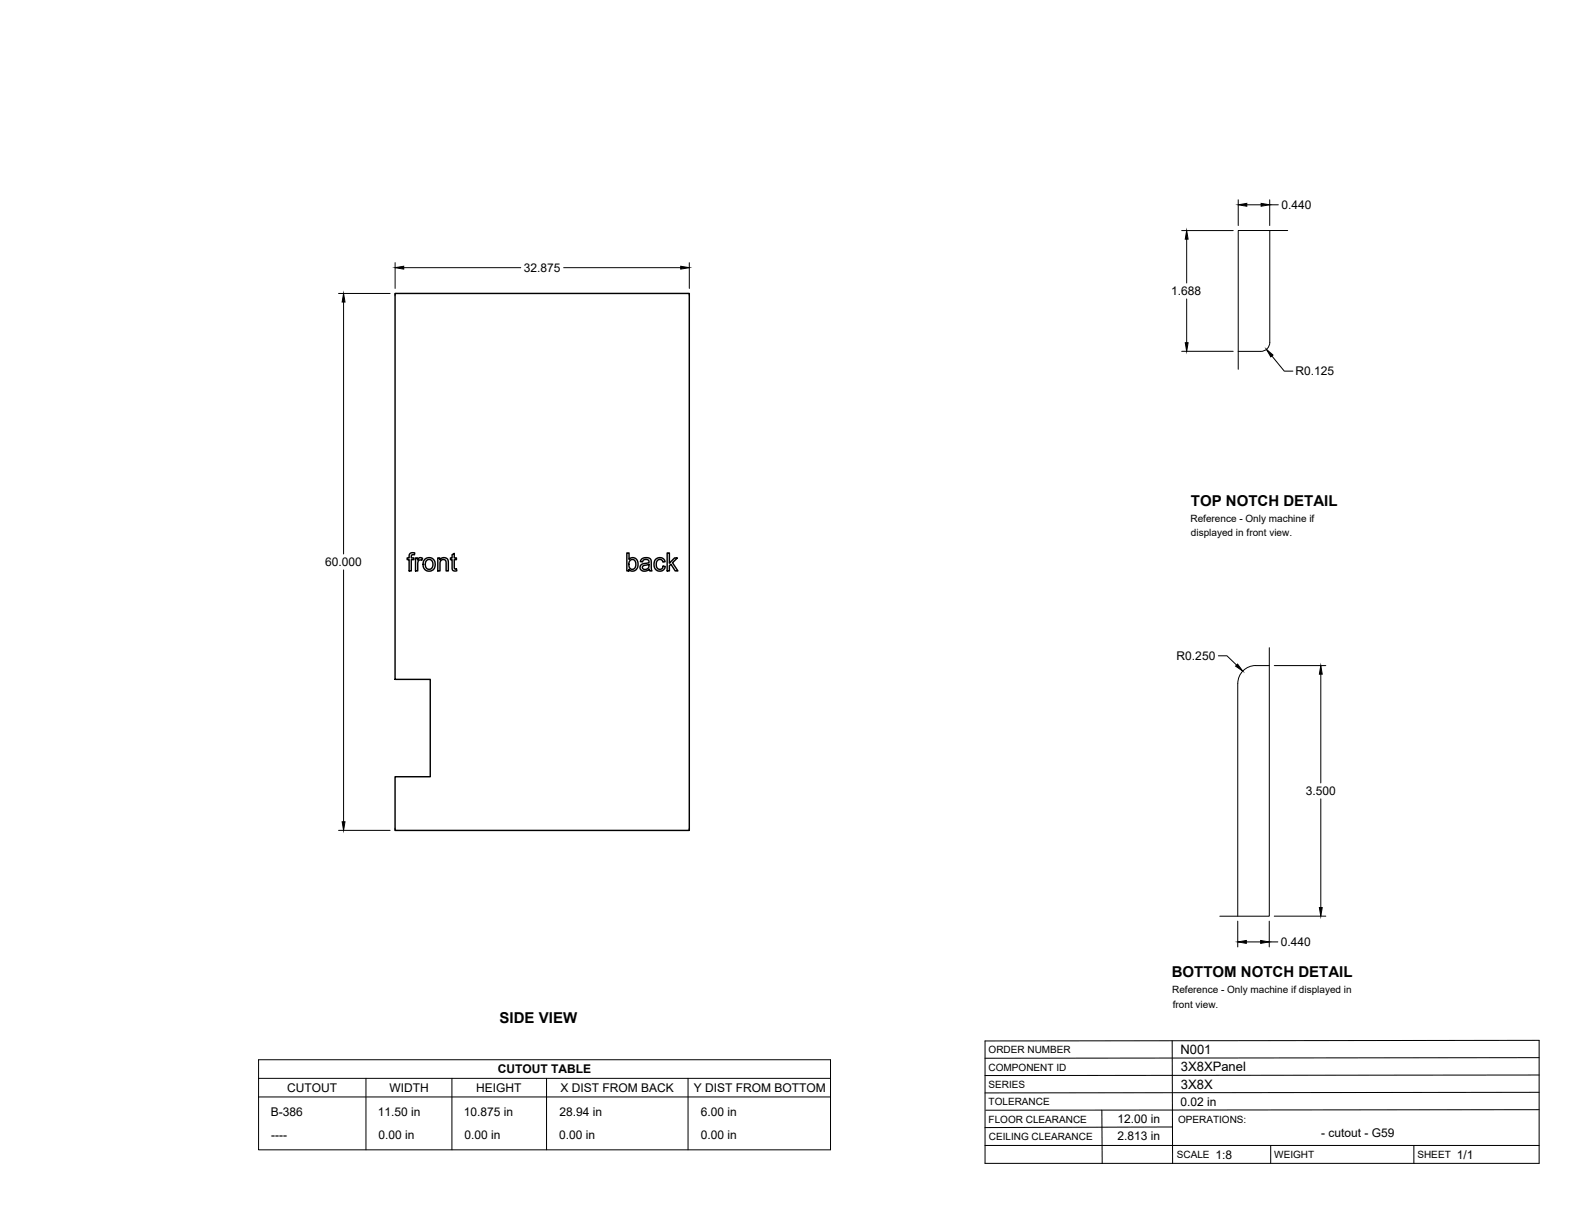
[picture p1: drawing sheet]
<svg xmlns="http://www.w3.org/2000/svg" width="559mm" height="432mm" viewBox="0 0 559 432" stroke-linecap="round" stroke-linejoin="round" font-family="sans-serif">
<!-- layer: Visible -->
<g fill="none" stroke="#000" stroke-width=".51">
<path d="M140.2 104.1h104.4v190.5h-104.4v-19h12.5v-34.6h-12.5zM145.5 196.4l.6-.3 1.1 .1-.2 .7a.73 .73 0 0 0-.7-.1 .73 .73 0 0 0-.4 .7v.5h.9v.6h-.9v4h-.7v-4h-.7v-.6h.7v-1.1zM147.4 198h.7v.6a1.12 1.12 0 0 1 1.8-.5l-.3 .7-.3-.1a1.06 1.06 0 0 0-1.1 1.5v2.4h-.8zM150.8 198.4l1-.5a2.33 2.33 0 0 1 2.6 2.9 2.33 2.33 0 0 1-3.7 1.2l-.6-1.3a2.56 2.56 0 0 1 .7-2.3zM151.3 198.9l1.2-.4 .9 .8 .2 1.4-.7 1.1-.9 .2-.9-.7-.2-1.2zM155.3 198h.7v.6a1.65 1.65 0 0 1 2-.7 1.65 1.65 0 0 1 1.1 1.8v2.9h-.8l-.2-3.7-.8-.4-.8 .3-.4 .9v2.9h-.8zM160.4 196.8l.8-.5v1.7h.7v.6h-.7v3.1l.7 .2 .2 .6-.6 .1a1.02 1.02 0 0 1-1.1-1.4v-2.6h-.6v-.6h.6zM222.4 196.2h.8v2.3a1.92 1.92 0 0 1 2.3-.3 1.92 1.92 0 0 1 .9 2.2l-.3 1.2a1.74 1.74 0 0 1-3 .4v.6h-.7zM223.5 198.9l.4-.3a1.72 1.72 0 0 1 1.7 1 1.72 1.72 0 0 1-.4 2l-.5 .4-1-.2a2.15 2.15 0 0 1-.5-2.2zM227.8 198.2l1.5-.4 1.5 .5 .5 4.3h-.8l-.2-.6a1.76 1.76 0 0 1-1.9 .7 1.76 1.76 0 0 1-1.3-1.6l.7-.9 1.6-.4a.68 .68 0 0 0 .9-.6 .68 .68 0 0 0-.9-.7 1.11 1.11 0 0 0-1.4 .9l-.8-.1zM232.6 198.5a1.95 1.95 0 0 1 1.9-.7 1.95 1.95 0 0 1 1.5 1.5l-.8 .1a1.26 1.26 0 0 0-1.6-.8 1.26 1.26 0 0 0-.8 1.7l.1 .8 .6 .7a1.16 1.16 0 0 0 1.8-.9l.7 .1-.3 .9a2.06 2.06 0 0 1-2.5 .6 2.06 2.06 0 0 1-1.2-2.2zM236.7 196.2h.8v3.6l1.8-1.8h1l-1.7 1.7 1.9 2.9h-.9l-1.6-2.4-.5 .5v1.9h-.8z"/>
<path d="M228.1 200.9l1.4-.4a.43 .43 0 0 1 .6-.2 .43 .43 0 0 1 .2 .5 1.23 1.23 0 0 1-1.1 1.2 1.23 1.23 0 0 1-1.3-.8z"/>
</g>
<!-- layer: Reference -->
<path d="M450.5 81.8v39.7a3.2 3.2 0 0 1-3.2 3.2h-8M456.9 81.8h-17.6v49.2M141 104.1h-.8v.8M243.8 104.1h.8v.8M450.3 236.2a12.8 12.8 0 0 0-7.7 .6 6.4 6.4 0 0 0-3.4 5.7l-.1 82.6M450.3 229.8v95.3h-17.5M140.2 293.8v.8h.8M244.6 293.8v.8h-.8" fill="none" stroke="#000" stroke-width=".35"/>
<!-- layer: Titleblock -->
<path d="M349.5 369.3l196.6-.2v43.7h-196.6zM415.9 369.3l.1 43.5M546.1 375.3l-196.6 .2M390.9 393.9l.2 18.9M416 399.9l-66.5 .2M546.1 393.7l-196.3 .2M546.1 387.6l-196.6 .2M546.1 381.4l-196.6 .2M349.5 406.4h196.6M450.8 406.4v6.4M501.6 406.4v6.4" fill="none" stroke="#000" stroke-width=".36"/>
<!-- layer: Custom Tables -->
<path d="M91.7 376h203v32h-203zM91.7 382.6h203M91.7 389.2h203M129.8 382.6v25.4M160.3 382.6v25.4M193.9 382.6v25.4M244.1 382.6v25.4" fill="none" stroke="#000" stroke-width=".35"/>
<!-- layer: FD_Dimensions -->
<g fill="none" stroke="#000" stroke-width=".35">
<path d="M439.3 70.9v9.1M442.4 72.7h5M450.5 70.9v9.1M450.5 72.7h3M140.2 93.2v9.1M143.2 95h41.6M200 95h41.5M244.6 93.2v9.1M419.2 81.8h18.3M421 84.9v15.5M120.1 104.1h18.3M121.9 107.2v89.4"/>
<path d="M421 106.1v15.5M419.2 124.7h18.3M451.3 126.3l4.4 5.4h3M121.9 202.2v89.4M432.3 232.7h3l3.4 3.3M452.1 236.2h18.3M468.6 239.2v38.6M120.1 294.6h18.3M468.6 283.4v38.6M439.1 326.8v9.2M442.2 334.2h5.1M450.3 326.8v9.2"/>
<path d="M450.3 334.2h3.1M452.1 325.1h18.3"/>
</g>
<g fill="#000" stroke="#000" stroke-width=".35">
<path d="M439.3 72.7l3.1-.5v1zM447.4 72.2l3.1 .5-3.1 .5zM140.2 95l3-.5v1zM241.5 94.5l3.1 .5-3.1 .5zM421 81.8l.5 3.1h-1zM121.9 104.1l.5 3.1h-1zM420.5 121.6h1l-.5 3.1zM449.3 124l2.4 2-.8 .6zM439.1 235.6l1.8 2.5-2.5-1.8zM468.6 236.2l.5 3h-1zM121.4 291.6h1l-.5 3zM439.1 334.2l3.1-.5v1z"/>
<path d="M447.3 333.7l3 .5-3 .5zM468.1 322h1l-.5 3.1z"/>
</g>
<g font-size="5.3">
<text x="422.6" y="179.5">TOP NOTCH DETAIL</text>
<text x="415.8" y="346.8">BOTTOM NOTCH DETAIL</text>
<text x="177.3" y="363.1">SIDE VIEW</text>
</g>
<g font-size="4.6">
<text x="418.8" y="373.8">N001</text>
<text x="419" y="380.1">3X8XPanel</text>
<text x="419" y="386.2">3X8X</text>
</g>
<g font-size="4.3">
<text x="454.6" y="74.1">0.440</text>
<text x="185.9" y="96.5">32.875</text>
<text x="415.6" y="104.7">1.688</text>
<text x="459.6" y="133.2">R0.125</text>
<text x="115.4" y="200.9">60.000</text>
<text x="417.5" y="234.2">R0.250</text>
<text x="463.3" y="282.1">3.500</text>
<text x="454.5" y="335.7">0.440</text>
<text x="176.6" y="380.8">CUTOUT TABLE</text>
<text x="101.9" y="387.4">CUTOUT</text>
<text x="138.2" y="387.4">WIDTH</text>
<text x="169" y="387.4">HEIGHT</text>
<text x="198.9" y="387.4">X DIST FROM BACK</text>
<text x="246.1" y="387.4">Y DIST FROM BOTTOM</text>
<text x="418.8" y="392.4">0.02 in</text>
<text x="96.1" y="396.1">B-386</text>
<text x="134.1" y="396.1">11.50 in</text>
<text x="164.6" y="396.1">10.875 in</text>
<text x="198.5" y="396.1">28.94 in</text>
<text x="248.7" y="396.1">6.00 in</text>
<text x="396.5" y="398.3">12.00 in</text>
<text x="96.2" y="404">----</text>
<text x="134.3" y="404">0.00 in</text>
<text x="164.8" y="404">0.00 in</text>
<text x="198.4" y="404">0.00 in</text>
<text x="248.6" y="404">0.00 in</text>
<text x="396.5" y="404.3">2.813 in</text>
<text x="468.8" y="403.3">- cutout - G59</text>
<text x="431.3" y="411.1">1:8</text>
<text x="516.9" y="411.1">1/1</text>
</g>
<g font-size="3.5">
<text x="422.4" y="185">Reference - Only machine if</text>
<text x="422.6" y="190.2">displayed in front view.</text>
<text x="415.9" y="352.4">Reference - Only machine if displayed in</text>
<text x="416.1" y="357.5">front view.</text>
<text x="350.8" y="373.6">ORDER NUMBER</text>
<text x="350.8" y="379.9">COMPONENT ID</text>
<text x="350.8" y="386.1">SERIES</text>
<text x="350.8" y="392.2">TOLERANCE</text>
<text x="350.8" y="398.4">FLOOR CLEARANCE</text>
<text x="418" y="398.4">OPERATIONS:</text>
<text x="350.8" y="404.4">CEILING CLEARANCE</text>
<text x="417.5" y="410.9">SCALE</text>
<text x="452.1" y="410.9">WEIGHT</text>
<text x="502.9" y="410.9">SHEET</text>
</g>
</svg>
